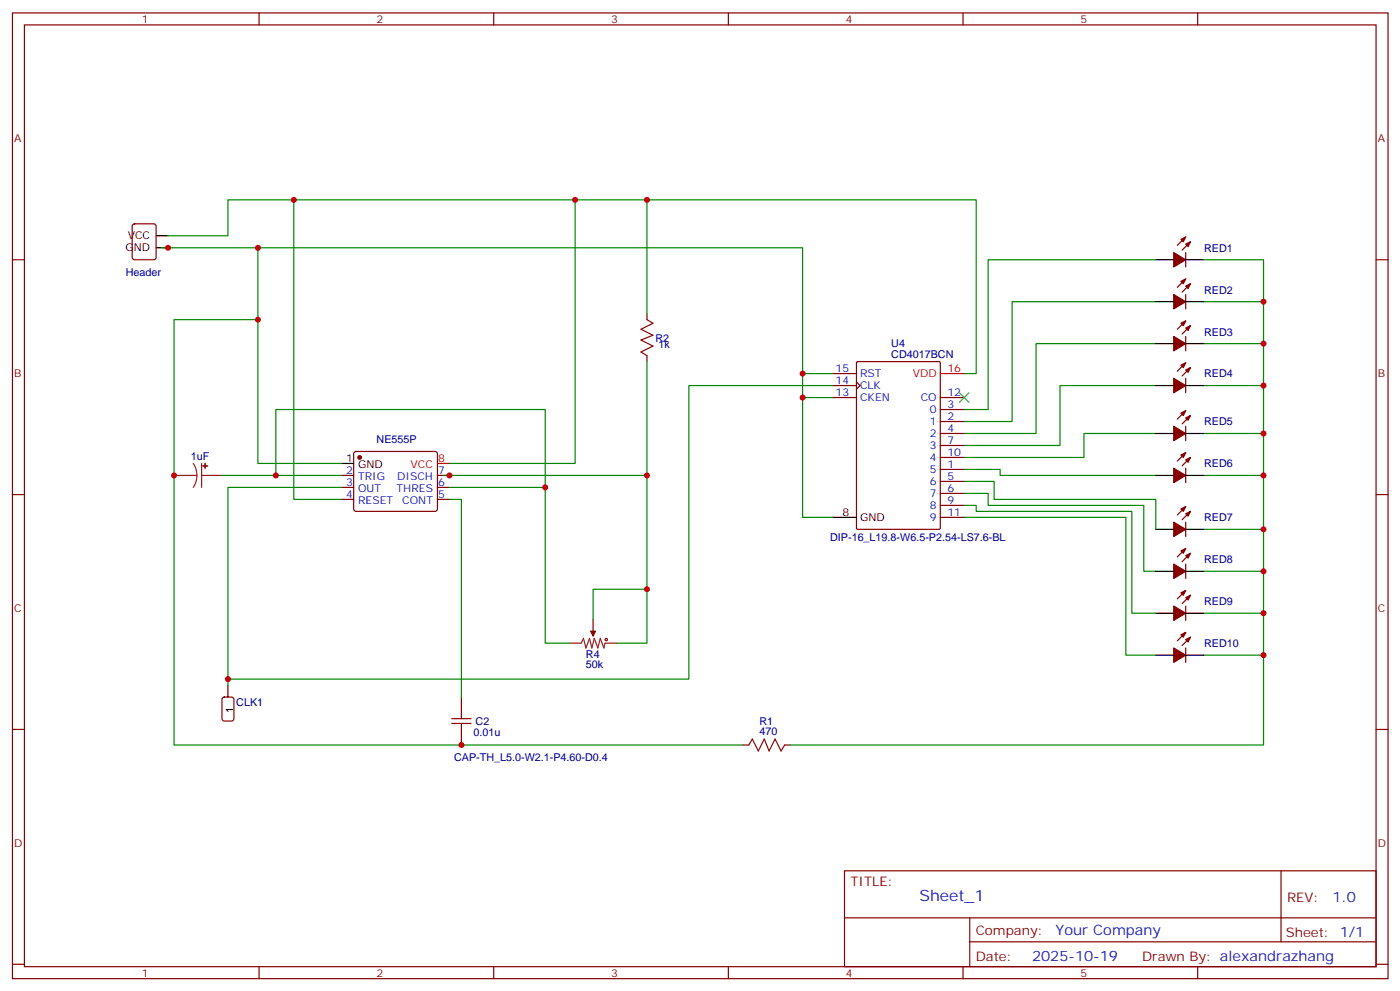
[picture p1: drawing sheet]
<svg xmlns="http://www.w3.org/2000/svg" width="413mm" height="292mm" viewBox="0 0 413 292" stroke-linecap="round" stroke-linejoin="round" font-family="sans-serif">
<g fill="none" stroke="#870000" stroke-width=".35">
<path d="M3.7 3.8h405.3v284.3h-405.3zM7.2 7.3h398.3v277.3h-398.3zM76.3 3.8v3.5M145.5 3.8v3.5M214.6 3.8v3.5M283.8 3.8v3.5M352.9 3.8v3.5M3.7 76.5h3.5M39.2 66.1l.5-.2h5.6l.6 .4 .1 9.5-.5 .6-5.8 .1-.7-.5-.1-9.4zM349.4 74.4v4.2M349.4 69.8l-2.5 2.4M350.8 71.2l-2.5 2.5"/>
<path d="M405.5 76.5h3.5M190.6 92.4v1.7M349.4 86.7v4.2M349.4 99.1v4.2M349.4 82.1l-2.5 2.5M349.4 94.5l-2.5 2.4M350.8 83.5l-2.5 2.5M350.8 95.9l-2.5 2.5M190.6 104.7v1.8M245.3 117.1h7.1M245.3 110h7.1M245.3 113.5h7.1"/>
<path d="M252.4 112.5l1 1-1 1.1M252.4 106.6l.3-.1h24l.3 .1 .1 48.9-.2 .3-24.2 .1-.3-.2zM277.1 117.1h7M349.4 111.4v4.2M349.4 106.8l-2.5 2.5M350.8 108.2l-2.5 2.5M100.7 140h3.5M104.4 133.1l.5-.2h23.3l.5 .2 .2 .5-.1 16.5-.6 .5-23.6-.1-.4-.6v-16.3zM128.9 140h3.5M277.1 138.2h7M277.1 124.1h7M277.1 120.6h7"/>
<path d="M277.1 127.6h7M277.1 131.2h7M277.1 134.7h7M349.4 125.5v4.3M349.4 137.9v4.2M349.4 120.9l-2.5 2.5M349.4 133.3l-2.5 2.4M350.8 122.3l-2.5 2.5M350.8 134.7l-2.5 2.5M3.7 145.6h3.5M100.7 143.5h3.5M100.7 147h3.5"/>
<path d="M128.9 143.5h3.5M128.9 147h3.5M277.1 141.7h7M277.1 145.3h7M277.1 148.8h7M277.1 152.3h7M349.4 153.7v4.3M349.4 149.2l-2.5 2.4M350.8 150.6l-2.5 2.4M405.5 145.6h3.5M349.4 166.1v4.2M349.4 178.4v4.3"/>
<path d="M349.4 161.5l-2.5 2.5M349.4 173.8l-2.5 2.5M350.8 162.9l-2.5 2.5M350.8 175.3l-2.5 2.4M174.8 182.3v3.5M349.4 190.8v4.2M349.4 186.2l-2.5 2.5M350.8 187.6l-2.5 2.5M3.7 214.8h3.5M136 205.2v3.6M136 215.8v3.6M218.9 219.4h1.7"/>
<path d="M231.2 219.4h1.8M405.5 214.8h3.5M248.8 256.4h156.7v28.2h-156.7zM377.5 256.4v20.9M248.9 270.2h156.5M285.8 277.3h119.6M285.8 270.2v14.2M3.7 283.9h3.5M76.3 284.6v3.5M145.5 284.6v3.5M214.6 284.6v3.5M283.8 284.6v3.5"/>
<path d="M352.9 284.6v3.5M405.5 283.9h3.5"/>
</g>
<g fill="#870000" stroke="#870000" stroke-width=".35">
<path d="M174.1 185.8h1.4l-.7 1.5z"/>
<path d="M348 70.5l1.4-.7-.7 1.4z"/>
<path d="M349.4 71.9l1.4-.7-.7 1.4z"/>
<path d="M345.9 74.4l3.5 2.1-3.5 2.1z"/>
<path d="M348 82.8l1.4-.7-.7 1.4z"/>
<path d="M349.4 84.2l1.4-.7-.7 1.4z"/>
<path d="M345.9 86.7l3.5 2.1-3.5 2.1z"/>
<path d="M348 95.2l1.4-.7-.7 1.4z"/>
<path d="M349.4 96.6l1.4-.7-.7 1.4z"/>
<path d="M345.9 99.1l3.5 2.1-3.5 2.1z"/>
<path d="M348 107.5l1.4-.7-.7 1.4z"/>
<path d="M349.4 108.9l1.4-.7-.7 1.4z"/>
<path d="M345.9 111.4l3.5 2.1-3.5 2.1z"/>
<path d="M348 121.6l1.4-.7-.7 1.4z"/>
<path d="M349.4 123l1.4-.7-.7 1.5z"/>
<path d="M345.9 125.5l3.5 2.1-3.5 2.2z"/>
<path d="M348 134l1.4-.7-.7 1.4z"/>
<path d="M349.4 135.4l1.4-.7-.7 1.4z"/>
<path d="M345.9 137.9l3.5 2.1-3.5 2.1z"/>
<path d="M348 149.9l1.4-.7-.7 1.4z"/>
<path d="M349.4 151.3l1.4-.7-.7 1.4z"/>
<path d="M345.9 153.7l3.5 2.2-3.5 2.1z"/>
<path d="M348 162.2l1.4-.7-.7 1.4z"/>
<path d="M349.4 163.6l1.4-.7-.7 1.4z"/>
<path d="M345.9 166.1l3.5 2.1-3.5 2.1z"/>
<path d="M348 174.6l1.4-.8-.7 1.5z"/>
<path d="M349.4 176l1.4-.7-.7 1.4z"/>
<path d="M345.9 178.4l3.5 2.2-3.5 2.1z"/>
<path d="M348 186.9l1.4-.7-.7 1.4z"/>
<path d="M349.4 188.3l1.4-.7-.7 1.4z"/>
<path d="M345.9 190.8l3.5 2.1-3.5 2.1z"/>
<circle cx="106" cy="134.7" r=".53"/>
</g>
<g fill="none" stroke="#000" stroke-width=".35">
<path d="M46 73h3.5M46 69.4h3.5M340.6 76.5h5.3M349.4 76.5h5.3M340.6 88.8h5.3M349.4 88.8h5.3M340.6 101.2h5.3M340.6 113.5h5.3M349.4 101.2h5.3M349.4 113.5h5.3M100.7 136.5h3.5M340.6 127.6h5.3"/>
<path d="M340.6 140h5.3M349.4 127.6h5.3M349.4 140h5.3M245.3 152.3h7.1M340.6 155.9h5.3M349.4 155.9h5.3M340.6 168.2h5.3M349.4 168.2h5.3M340.6 180.6h5.3M340.6 192.9h5.3M349.4 180.6h5.3M349.4 192.9h5.3"/>
<path d="M67.2 201.7v3.5"/>
</g>
<path d="M277.1 110h7M128.9 136.5h3.5" fill="none" stroke="#f00" stroke-width=".35"/>
<path d="M65.6 205.5l.5-.3h2.1l.7 .5v5.9l-.4 .6-2.4 .1-.6-.5-.1-5.8z" fill="none" stroke="#900" stroke-width=".35"/>
<g fill="none" stroke="#a10000" stroke-width=".35">
<path d="M190.6 94.1l1.8 1.1-3.5 1.7 3.5 1.8-3.5 1.4 3.5 1.8-3.5 1.7 1.7 1.1M133.1 213h5.7M133.1 211.6h5.7M136 208.8v2.8M136 213v2.8M220.6 219.4l1.1-1.8 1.7 3.5 1.8-3.5 1.4 3.5 1.8-3.5 1.8 3.5 1-1.7"/>
<circle cx="178.6" cy="188.3" r=".35"/>
</g>
<path d="M51.3 140h6.7M56.9 136.5l.9 1.6 .2 1.9M58 140l-.2 1.8-.9 1.7M59.4 140h6M59.4 136.5v7M167.7 189.4h3.5l.7-1.4 .7 2.8 1.1-2.8 .7 2.8 .7-2.8 1.1 2.8 .7-2.8 1 2.8 .4-1.4h3.5M174.8 185.8v1.5" fill="none" stroke="#8c2424" stroke-width=".35"/>
<g fill="#8c2424" stroke="#8c2424" stroke-width=".35">
<path d="M60.4 136.5l.1 1.4z"/>
<path d="M59.8 137.2h1.4z"/>
</g>
<g fill="none" stroke="#008700" stroke-width=".35">
<path d="M86.6 58.8v88.2h14.1M169.5 58.8v77.7h-37.1M190.6 58.8v33.6M47.8 73h188.7v79.3h8.8M49.5 69.4h17.7v-10.6h220.5v51.2h-3.6M76 73v63.5h24.7M340.6 76.5h-49.4v44.1h-7.1M354.7 76.5h17.6v142.9h-139.3M76 94.1h-24.7v125.3h167.6M340.6 88.8h-42.4v35.3h-14.1M354.7 88.8h17.6M190.6 106.5v82.9h-8.8"/>
<path d="M236.5 110h8.8M236.5 117.1h8.8M245.3 113.5h-42.3v86.5h-135.8M340.6 101.2h-35.3v26.4h-21.2M340.6 113.5h-28.3v17.7h-28.2M354.7 113.5h17.6M354.7 101.2h17.6M65.4 140h35.3M81.3 140v-19.4h79.4v68.8h7M130.7 140h59.9M284.1 138.2h10.6v1.8h45.9M340.6 127.6h-21.2v7.1h-35.3"/>
<path d="M354.7 140h17.6M354.7 127.6h17.6M100.7 143.5h-33.5v58.2M132.4 147h3.6v58.2M132.4 143.5h28.3M284.1 141.7h8.8v5.3h47.7v8.9M284.1 145.3h7.1v3.5h45.8v19.4h3.6M284.1 148.8h3.6v1.8h45.8v30h7.1M284.1 152.3h47.7v40.6h8.8M354.7 155.9h17.6M190.6 173.5h-15.8v8.8M354.7 168.2h17.6"/>
<path d="M354.7 192.9h17.6M354.7 180.6h17.6"/>
</g>
<path d="M282.7 115.6l2.8 2.9M285.5 115.6l-2.8 2.9" fill="none" stroke="#3c3" stroke-width=".35"/>
<g fill="#c00">
<circle cx="49.5" cy="73" r=".88"/>
<circle cx="236.5" cy="110" r=".88"/>
<circle cx="236.5" cy="117.1" r=".88"/>
<circle cx="76" cy="73" r=".88"/>
<circle cx="76" cy="94.1" r=".88"/>
<circle cx="51.3" cy="140" r=".88"/>
<circle cx="372.3" cy="192.9" r=".88"/>
<circle cx="372.3" cy="180.6" r=".88"/>
<circle cx="372.3" cy="168.2" r=".88"/>
<circle cx="372.3" cy="155.9" r=".88"/>
<circle cx="372.3" cy="127.6" r=".88"/>
<circle cx="372.3" cy="140" r=".88"/>
<circle cx="372.3" cy="113.5" r=".88"/>
<circle cx="372.3" cy="101.2" r=".88"/>
<circle cx="372.3" cy="88.8" r=".88"/>
<circle cx="86.6" cy="58.8" r=".88"/>
<circle cx="81.3" cy="140" r=".88"/>
<circle cx="190.6" cy="58.8" r=".88"/>
<circle cx="190.6" cy="140" r=".88"/>
<circle cx="132.4" cy="140" r=".88"/>
<circle cx="169.5" cy="58.8" r=".88"/>
<circle cx="160.7" cy="143.5" r=".88"/>
<circle cx="136" cy="219.4" r=".88"/>
<circle cx="67.2" cy="200" r=".88"/>
<circle cx="190.6" cy="173.5" r=".88"/>
</g>
<text font-size="4.6" fill="#00f" x="270.9" y="265.4">Sheet_1</text>
<g font-size="4.2" fill="#00f">
<text x="392.6" y="265.7">1.0</text>
<text x="311" y="275.2">Your Company</text>
<text x="304.1" y="283">2025-10-19</text>
</g>
<g font-size="3.9" fill="#800">
<text x="250.6" y="261">TITLE:</text>
<text x="379.2" y="265.7">REV:</text>
<text x="287.5" y="275.2">Company:</text>
<text x="378.9" y="275.8">Sheet: 1/1</text>
<text x="287.5" y="282.9">Date:</text>
<text x="336.6" y="282.9">Drawn By: alexandrazhang</text>
</g>
<g font-size="3.2" fill="#800">
<text x="41.8" y="6.8">1</text>
<text x="110.9" y="6.8">2</text>
<text x="180.1" y="6.8">3</text>
<text x="249.2" y="6.8">4</text>
<text x="318.3" y="6.8">5</text>
<text x="4.2" y="41.9">A</text>
<text x="406" y="41.9">A</text>
<text x="4.2" y="111.1">B</text>
<text x="406" y="111.1">B</text>
<text x="4.2" y="180.2">C</text>
<text x="406" y="180.2">C</text>
<text x="4.2" y="249.3">D</text>
<text x="406" y="249.3">D</text>
<text x="41.8" y="287.6">1</text>
<text x="110.9" y="287.6">2</text>
<text x="180.1" y="287.6">3</text>
<text x="249.2" y="287.6">4</text>
<text x="318.3" y="287.6">5</text>
</g>
<g font-size="3.2">
<text x="37.6" y="70.5">VCC</text>
<text x="37" y="74">GND</text>
<text x="102" y="136.1">1</text>
<text x="105.5" y="137.9">GND</text>
<text x="248.2" y="152">8</text>
<text x="253.4" y="153.4">GND</text>
<text x="68.8" y="209.8" transform="rotate(-90 68.8 209.8)">1</text>
</g>
<g font-size="3.2" fill="#000080">
<text x="354.8" y="74.1">RED1</text>
<text x="37" y="81.4">Header</text>
<text x="354.8" y="86.4">RED2</text>
<text x="193.1" y="100.7">R2</text>
<text x="354.8" y="98.8">RED3</text>
<text x="194" y="102.5">1k</text>
<text x="262.6" y="105.3">CD4017BCN</text>
<text x="262.6" y="102.1">U4</text>
<text x="354.8" y="111.1">RED4</text>
<text x="354.8" y="125.3">RED5</text>
<text x="111" y="130.5">NE555P</text>
<text x="56.2" y="135.4">1uF</text>
<text x="354.8" y="137.6">RED6</text>
<text x="354.8" y="153.5">RED7</text>
<text x="244.6" y="159.4">DIP-16_L19.8-W6.5-P2.54-LS7.6-BL</text>
<text x="354.8" y="165.8">RED8</text>
<text x="354.8" y="178.2">RED9</text>
<text x="354.8" y="190.5">RED10</text>
<text x="172.7" y="196.8">50k</text>
<text x="172.7" y="193.6">R4</text>
<text x="69.6" y="207.8">CLK1</text>
<text x="140.1" y="213.6">C2</text>
<text x="223.8" y="213.4">R1</text>
<text x="139.5" y="216.7">0.01u</text>
<text x="223.8" y="216.5">470</text>
<text x="133.8" y="224">CAP-TH_L5.0-W2.1-P4.60-D0.4</text>
</g>
<g font-size="3.2" fill="#00f">
<text x="246.2" y="109.6">15</text>
<text x="246.2" y="113.2">14</text>
<text x="253.4" y="111.1">RST</text>
<text x="246.2" y="116.7">13</text>
<text x="253.4" y="114.6">CLK</text>
<text x="253.4" y="118.1">CKEN</text>
<text x="271.3" y="118.1">CO</text>
<text x="279.2" y="116.7">12</text>
<text x="274" y="125.2">1</text>
<text x="274" y="121.6">0</text>
<text x="279.2" y="123.8">2</text>
<text x="279.2" y="120.2">3</text>
<text x="274" y="128.7">2</text>
<text x="279.2" y="127.3">4</text>
<text x="279.2" y="130.8">7</text>
<text x="274" y="132.2">3</text>
<text x="274" y="135.7">4</text>
<text x="279.2" y="137.9">1</text>
<text x="279.2" y="134.3">10</text>
<text x="102" y="139.6">2</text>
<text x="102" y="143.2">3</text>
<text x="105.5" y="141.4">TRIG</text>
<text x="117.1" y="141.4">DISCH</text>
<text x="129.1" y="143.2">6</text>
<text x="129.1" y="139.6">7</text>
<text x="274" y="139.3">5</text>
<text x="274" y="142.8">6</text>
<text x="279.2" y="141.4">5</text>
<text x="102" y="146.7">4</text>
<text x="105.5" y="144.9">OUT</text>
<text x="105.5" y="148.4">RESET</text>
<text x="116.9" y="144.9">THRES</text>
<text x="118.6" y="148.4">CONT</text>
<text x="129.1" y="146.7">5</text>
<text x="274" y="146.3">7</text>
<text x="274" y="149.9">8</text>
<text x="279.2" y="144.9">6</text>
<text x="279.2" y="148.4">9</text>
<text x="274" y="153.4">9</text>
<text x="279.2" y="152">11</text>
</g>
<g font-size="3.2" fill="#f00">
<text x="269" y="111.1">VDD</text>
<text x="279.2" y="109.6">16</text>
<text x="121" y="137.9">VCC</text>
<text x="129.1" y="136.1">8</text>
</g>
</svg>
